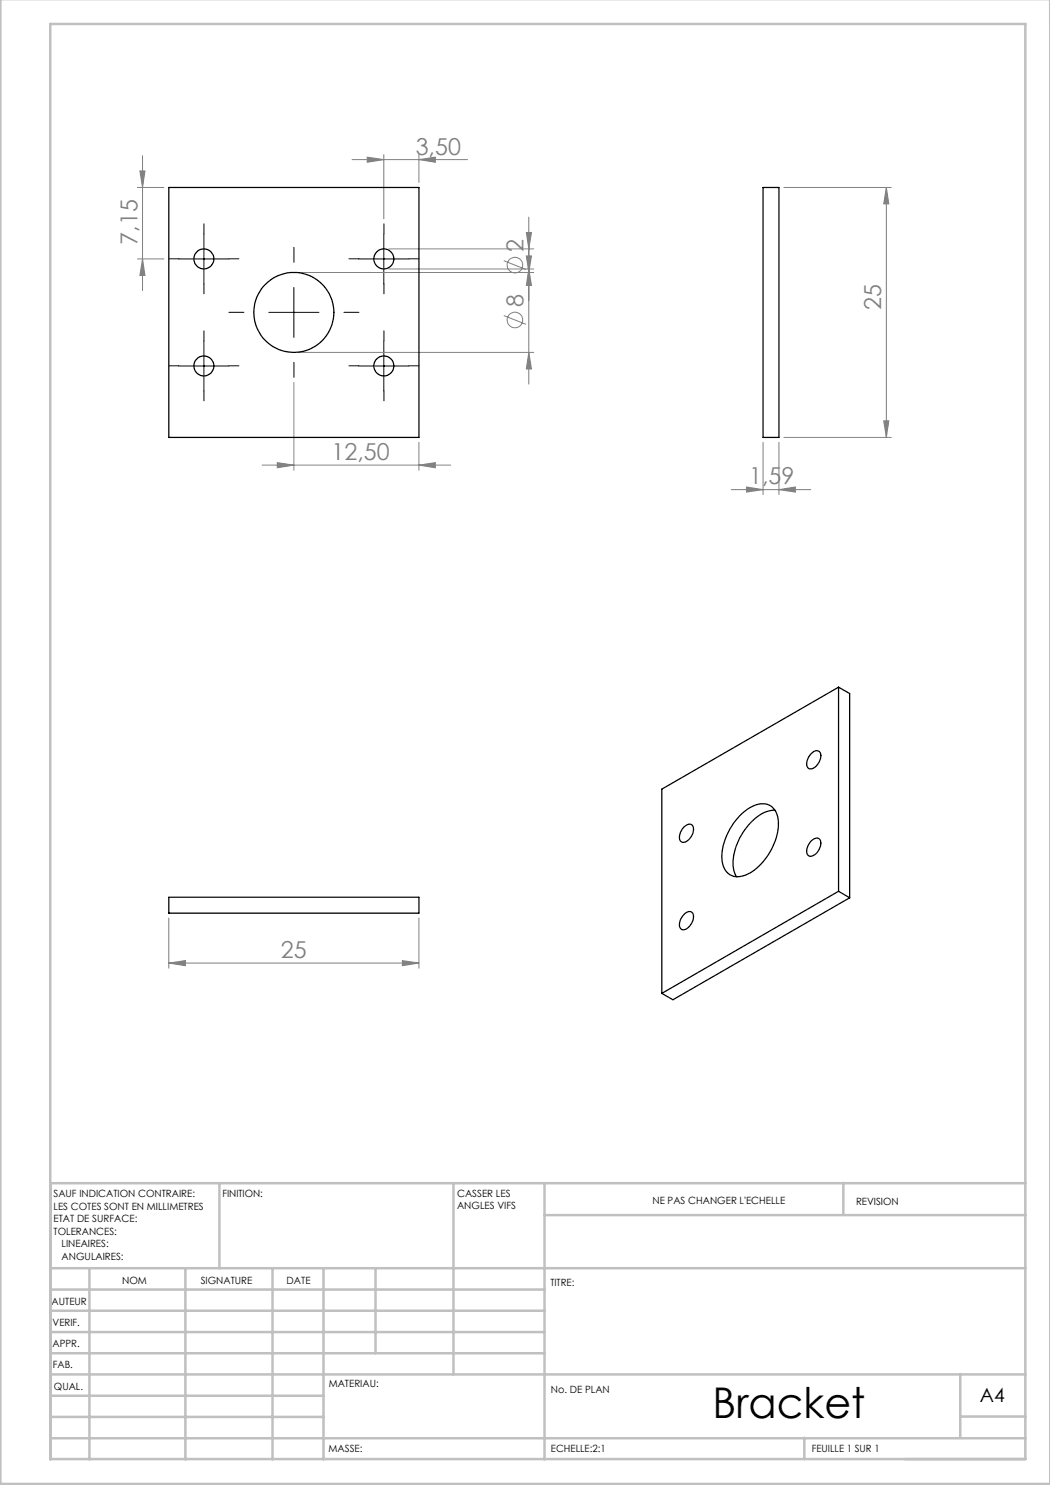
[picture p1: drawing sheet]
<svg xmlns="http://www.w3.org/2000/svg" width="210mm" height="297mm" viewBox="0 0 210 297" stroke-linecap="round" stroke-linejoin="round" font-family="sans-serif">
<g fill="none" stroke="#808080" stroke-width=".2">
<path d="M27.5 37.5h5.3M28 34.2h1l-.5 3.3zM28.5 31.1v27M70.4 31.9h23.1M73.4 31.4l3.4 .5-3.4 .6zM76.8 30.9v12.9M83.8 31.9l3.3-.5v1.1zM83.8 30.9v5.6M156.8 37.5h21.5M177.3 37.5v50M177.3 37.5l.5 3.3h-1.1zM27.5 51.8h5.3"/>
<path d="M28.5 51.8l.5 3.3h-1zM59.8 54.5h47M77.8 49.8h29M77.8 53.8h29M100.8 52.1l4.4 1.8M105.3 51.2h1l-.5 3.3zM105.3 46.5h1l-.5 3.3zM105.8 43.4v33.4M105.8 53.8l.5 3.3h-1zM58.8 76.5v17.5M59.8 70.5h47M100.8 63.1l4.4 1.8"/>
<path d="M105.8 70.5l.5 3.3h-1zM52.4 93h37.7M55.5 92.5l3.3 .5-3.3 .6zM83.8 93l3.3-.5v1.1zM83.8 88.5v5.5M146.3 97.9h15.8M149.3 97.4l3.3 .5-3.3 .5zM152.6 88.5v10.4M155.8 97.9l3.3-.5v1zM155.8 88.5v10.4M156.8 87.5h21.5M176.7 84.2h1.1l-.5 3.3z"/>
<path d="M33.8 192.6l3.3-.5v1zM33.8 183.6v10M33.8 192.6h50M80.5 192.1l3.3 .5-3.3 .5zM83.8 183.6v10"/>
<circle cx="103" cy="53" r="1.56"/>
<circle cx="103" cy="64" r="1.56"/>
</g>
<g fill="none" stroke="#000" stroke-width=".2" stroke-dasharray="30.5 1.3 1.3 1.3">
<path d="M35.8 51.8h-2M40.8 46.8v-2M40.8 56.8v2M45.8 51.8h2M58.8 52.5v-3M71.8 51.8h-2M76.8 46.8v-2M76.8 56.8v2M81.8 51.8h2M35.8 73.2h-2M40.8 68.2v-2M40.8 78.2v2"/>
<path d="M45.8 73.2h2M48.8 62.5h-3M58.8 72.5v3M68.8 62.5h3M71.8 73.2h-2M76.8 68.2v-2M76.8 78.2v2M81.8 73.2h2"/>
</g>
<path d="M35.8 51.8h10M40.8 46.8v10M58.8 57.5v10M71.8 51.8h10M76.8 46.8v10M35.8 73.2h10M40.8 68.2v10M53.8 62.5h10M71.8 73.2h10M76.8 68.2v10" fill="none" stroke="#000" stroke-width=".2"/>
<g fill="none" stroke="#c0c0c0" stroke-width=".5">
<path d="M.1 -.1v296.9h209.9v-296.9M10.1 4.8h195v287h-195zM43.9 236.6v17M90.7 236.6v38.3M108.9 236.6v55.3M168.7 236.6v6.3M205.1 236.6h-195v55.3M10.1 253.6h195M10.1 257.9h98.8M17.9 253.6v38.3M37.1 253.6v38.3M54.5 253.6v38.3"/>
<path d="M64.7 253.6v38.3M75.1 253.6v17M108.9 243h96.2M10.1 270.6h98.8M10.1 266.4h98.8M10.1 262.1h98.8M10.1 279.1h54.6M10.1 274.9h195M192.1 274.8v12.7M10.1 287.7h195M10.1 283.4h54.6M160.9 287.5v4.3"/>
<path d="M192.1 283.3h13"/>
</g>
<g fill="#808080">
<path d="M80.5 192.1l3.3 .5-3.3 .5zM33.8 192.6l3.3-.5v1z"/>
<path d="M55.5 92.5l3.3 .5-3.3 .6zM83.8 93l3.3-.5v1.1zM73.4 31.4l3.4 .5-3.4 .6zM83.8 31.9l3.3-.5v1.1zM149.3 97.4l3.3 .5-3.3 .5zM155.8 97.9l3.3-.5v1z"/>
<path d="M176.7 84.2h1.1l-.5 3.3zM177.3 37.5l.5 3.3h-1.1z"/>
<path d="M28 34.2h1l-.5 3.3zM28.5 51.8l.5 3.3h-1zM105.3 51.2h1l-.5 3.3zM105.8 70.5l.5 3.3h-1zM105.3 46.5h1l-.5 3.3zM105.8 53.8l.5 3.3h-1z"/>
</g>
<g fill="none" stroke="#000" stroke-width=".25">
<path d="M33.8 37.5h50v50h-50zM152.6 37.5h3.2v50h-3.2zM167.7 137.4l-35.3 20.4v40.9M167.7 137.4v40.9M167.7 137.4l2.2 1.3v40.9M162.3 150.7a1.04 1.04 0 0 1 1.4-.5 1.04 1.04 0 0 1 .4 1.5 2.41 2.41 0 0 1-2.2 2.1 1.45 1.45 0 0 1-.3-2.1zM33.8 179.5h50v3.1h-50zM136.8 165.3a1.1 1.1 0 0 1 1.8-.1 2.69 2.69 0 0 1-1.9 3.3 1.17 1.17 0 0 1-.7-1.9zM147.8 163.3a6.4 6.4 0 0 1 5.6-2.5 3.6 3.6 0 0 1 2.3 4 12.2 12.2 0 0 1-6.5 10.2 3.2 3.2 0 0 1-4.8-2.7 12 12 0 0 1 3.4-9zM155 162a7.4 7.4 0 0 0-5.7 3.5 11.1 11.1 0 0 0-2.5 8.6l.5 1.2M162.3 168.1a1.1 1.1 0 0 1 1.7-.1 2.57 2.57 0 0 1-2.1 3.2 1.45 1.45 0 0 1-.3-2.1zM167.7 178.3l-35.3 20.4"/>
<path d="M167.7 178.3l2.2 1.3M169.9 179.6l-35.3 20.4-2.2-1.3M136.8 182.8a.98 .98 0 0 1 1-.5 .98 .98 0 0 1 .9 .8 2.79 2.79 0 0 1-2 2.8 1.17 1.17 0 0 1-.7-1.8z"/>
<circle cx="40.8" cy="51.8" r="2"/>
<circle cx="76.8" cy="51.8" r="2.01"/>
<circle cx="40.8" cy="73.2" r="1.99"/>
<circle cx="58.8" cy="62.5" r="8"/>
<circle cx="76.8" cy="73.2" r="2"/>
</g>
<text font-size="8.5" x="142.5" y="283.5">Bracket</text>
<g font-size="4.7" fill="#808080">
<text x="83.1" y="30.9">3,50</text>
<text x="27.5" y="48.9" transform="rotate(-90 27.5 48.9)">7,15</text>
<text x="104.7" y="50.4" transform="rotate(-90 104.7 50.4)">2</text>
<text x="104.7" y="61.4" transform="rotate(-90 104.7 61.4)">8</text>
<text x="176.3" y="61.9" transform="rotate(-90 176.3 61.9)">25</text>
<text x="66.3" y="92">12,50</text>
<text x="149.8" y="96.9">1,59</text>
<text x="56.2" y="191.6">25</text>
</g>
<text font-size="3.9" x="196" y="280.4">A4</text>
<g font-size="2">
<text x="10.7" y="239.5">SAUF INDICATION CONTRAIRE:</text>
<text x="44.5" y="239.5">FINITION:</text>
<text x="91.4" y="239.4">CASSER LES</text>
<text x="10.7" y="242">LES COTES SONT EN MILLIMETRES</text>
<text x="10.7" y="244.5">ETAT DE SURFACE:</text>
<text x="91.4" y="241.9">ANGLES VIFS</text>
<text x="130.5" y="240.8">NE PAS CHANGER L'ECHELLE</text>
<text x="171.2" y="241">REVISION</text>
<text x="10.7" y="247">TOLERANCES:</text>
<text x="12.3" y="249.5">LINEAIRES:</text>
<text x="12.3" y="252">ANGULAIRES:</text>
<text x="24.4" y="256.9">NOM</text>
<text x="40.1" y="256.8">SIGNATURE</text>
<text x="57.3" y="256.8">DATE</text>
<text x="110.1" y="257.1">TITRE:</text>
<text x="10.3" y="260.9">AUTEUR</text>
<text x="10.5" y="269.3">APPR.</text>
<text x="10.5" y="265.2">VERIF.</text>
<text x="10.6" y="273.6">FAB.</text>
<text x="10.8" y="278">QUAL.</text>
<text x="65.8" y="277.4">MATERIAU:</text>
<text x="110.2" y="278.5">No. DE PLAN</text>
<text x="65.7" y="290.4">MASSE:</text>
<text x="110.2" y="290.5">ECHELLE:2:1</text>
<text x="162.4" y="290.4">FEUILLE 1 SUR 1</text>
</g>
</svg>
